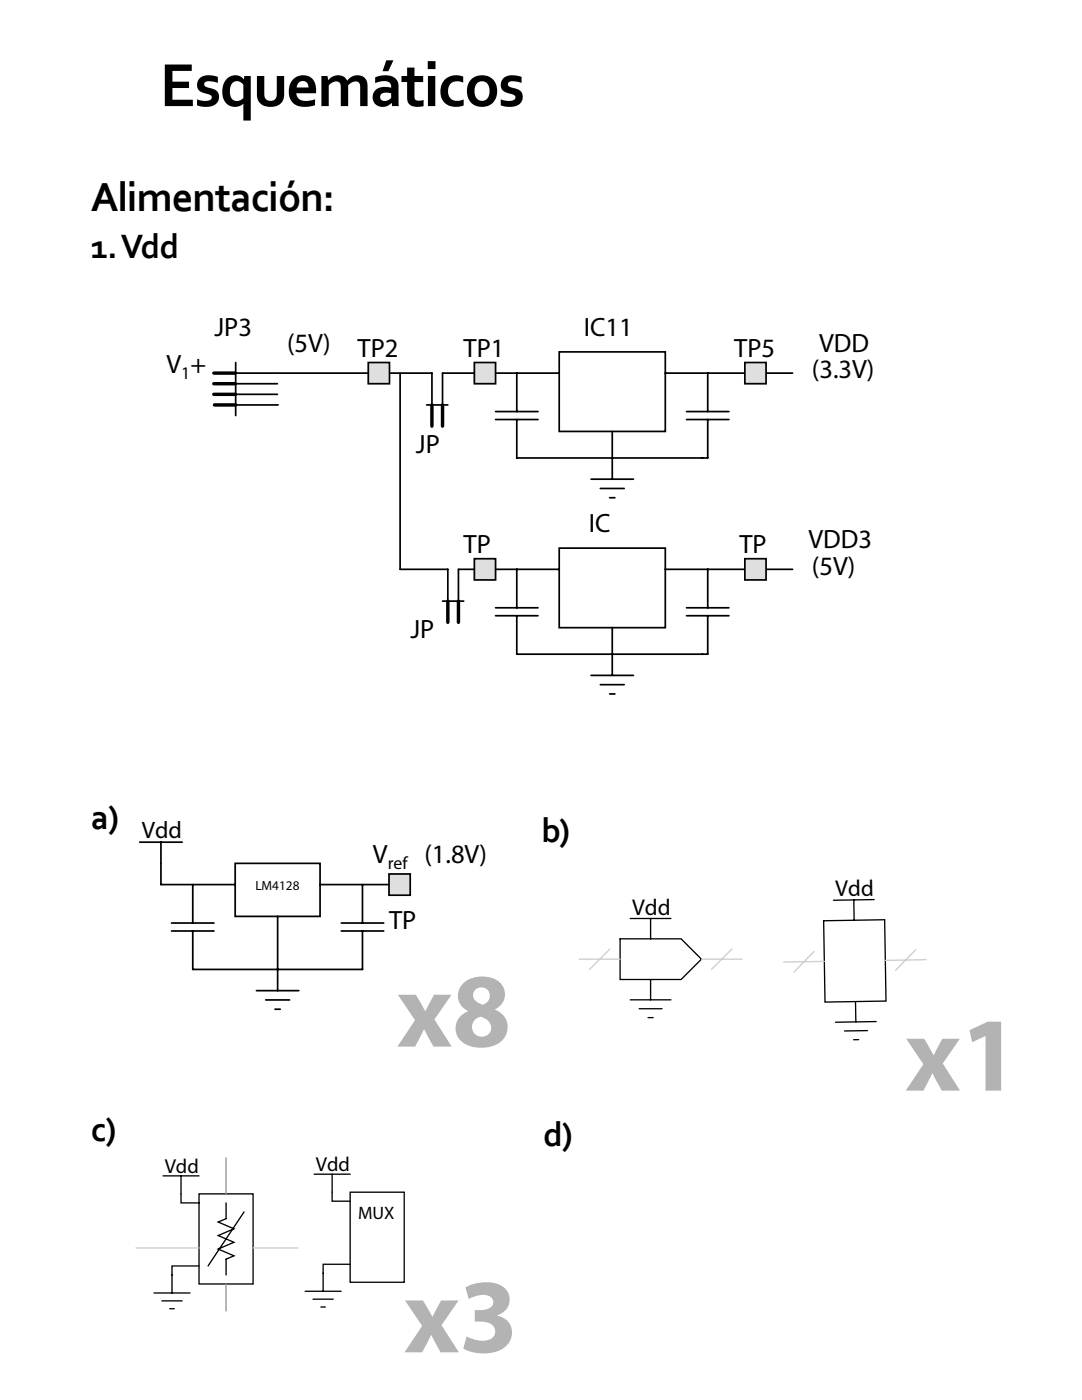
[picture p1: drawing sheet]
<svg xmlns="http://www.w3.org/2000/svg" width="216mm" height="279mm" viewBox="0 0 216 279" stroke-linecap="round" stroke-linejoin="round" font-family="sans-serif">
<g fill="none" stroke="#000" stroke-width=".26">
<path d="M170.4 179.6v4.1M174.4 179.5l-8.1 .2M123.7 187.4h12.2l4.1 4-4.1 4.1h-12.2zM125.8 183.3h8.1M125.8 199.5h8.1M129.8 183.3v4.1M129.8 195.5v4M164.3 183.8l12.2-.2 .3 16.2-12.2 .2zM170.7 199.9l.1 4M127.5 201.3h4.6M129.3 203.1h1M171.3 207.5h-1"/>
<path d="M173.1 205.7l-4.6 .1M174.8 203.9l-8.1 .1M32.5 234.7h7.2M36.1 234.7v5.4h3.6M39.7 238.3h10.8v17.9h-10.8zM62.7 234.3h7.2M66.3 234.3v5.4h3.6M69.9 237.9h10.8v18h-10.8zM30.7 258h7.2M32.3 259.6h4M39.7 252.6h-5.4v5.4M45.1 240.1v3.1l-1.6 .7 3.2 1.3-3.2 1.4 3.2 1.3-3.2 1.4 3.2 1.3-1.6 .7v3.1"/>
<path d="M48.7 241.9l-7.2 10.7M60.9 257.7h7.2M62.5 259.3h4M69.9 252.3h-5.4v5.4M33.9 261.2h.9M64 260.8h.9"/>
</g>
<path d="M45.1 231.1v7.2M45.1 256.2v5.4" fill="none" stroke="#999" stroke-width=".26"/>
<path d="M115.6 191.4h8.1M121.7 189.4l-4.1 4.1M140 191.4h8.1M146 189.4l-4 4.1M162.4 189.9l-4 4.1M164.5 191.9l-8.1 .1M182.7 189.5l-4 4.2M184.8 191.5l-8.1 .2M27.1 249.1h12.6M50.5 249.1h9" fill="none" stroke="#ccc" stroke-width=".26"/>
<path d="M46.9 74.5h8.5M46.9 76.6h8.5M46.9 78.7h8.5M47 72.3v10.6M55.5 74.5h30.7v6.3M88.3 74.5v6.3M85.1 80.8h4.3" fill="none" stroke="#000" stroke-width=".34"/>
<path d="M42.7 74.5h4.2M42.7 76.6h4.2M42.7 78.7h4.2M86.2 80.8v4.2M88.3 80.8v4.2" fill="none" stroke="#000" stroke-width=".69"/>
<path d="M73.5 72.3h4.2v4.3h-4.2z" fill-rule="evenodd" fill="#dfdfdf" stroke="#000" stroke-width=".34"/>
<g fill="none" stroke="#000" stroke-width=".34">
<path d="M88.3 74.5h23.3M103.1 74.5v7.6M111.6 70.2h21.2v15.9h-21.2zM132.8 74.5h25.4M141.2 74.5v7.6M98.9 83.7h8.5M98.9 82.1h8.5M103.1 83.7v7.7h38.1v-7.7M117.9 95.6h8.5M119.8 97.5h4.7M121.6 99.3h1.1M122.2 91.4v4.2"/>
<path d="M137 83.7h8.5M137 82.1h8.5"/>
</g>
<g fill="#dfdfdf" stroke="#000" stroke-width=".34">
<path d="M94.7 72.3h4.2v4.3h-4.2z" fill-rule="evenodd"/>
<path d="M148.6 72.3h4.3v4.3h-4.3z" fill-rule="evenodd"/>
</g>
<path d="M42.8 80.8h4.2" fill="none" stroke="#000" stroke-width=".69"/>
<g fill="none" stroke="#000" stroke-width=".34">
<path d="M47 80.8h8.5M122.2 86.1v5.3M91.5 113.6h20.1M103.1 113.6v7.7M111.6 109.4h21.2v15.9h-21.2zM132.8 113.6h25.4M141.2 113.6v7.7M98.9 122.9h8.5M98.9 121.3h8.5M103.1 122.9v7.7h38.1v-7.7M117.9 134.8h8.5M119.8 136.6h4.7"/>
<path d="M121.6 138.5h1.1M122.2 130.6v4.2M137 122.9h8.5M137 121.3h8.5"/>
</g>
<g fill="#dfdfdf" stroke="#000" stroke-width=".34">
<path d="M94.7 111.5h4.2v4.2h-4.2z" fill-rule="evenodd"/>
<path d="M148.6 111.5h4.3v4.2h-4.3z" fill-rule="evenodd"/>
</g>
<g fill="none" stroke="#000" stroke-width=".34">
<path d="M79.8 74.5v39.1h9.6v6.4M88.3 120h4.2M91.5 113.6v6.4M122.2 125.3v5.3M27.9 168.1h8.4M32.1 168.1v8.4h14.8M38.5 176.5v7.7M46.9 172.3h17v10.6h-17zM63.9 176.5h18M72.3 176.5v7.7M34.2 185.8h8.5M34.2 184.2h8.5"/>
<path d="M38.5 185.8v7.7h33.8v-7.7M51.2 197.7h8.4M53 199.6h4.8M55.4 182.9v14.8M68.1 185.8h8.5M68.1 184.2h8.5M54.9 201.4h1"/>
</g>
<path d="M89.4 120v4.2M91.5 120v4.2" fill="none" stroke="#000" stroke-width=".69"/>
<path d="M77.6 174.4h4.3v4.3h-4.3z" fill-rule="evenodd" fill="#dfdfdf" stroke="#000" stroke-width=".34"/>
<g font-size="21.2" fill="#b3b3b3">
<text x="79.2" y="208.9">x8</text>
<text x="180.7" y="217.7">x1</text>
<text x="80.7" y="269.9">x3</text>
</g>
<text font-size="12.7" x="31.9" y="21.2">Esquemáticos</text>
<text font-size="8.5" x="18.1" y="42">Alimentación:</text>
<g font-size="7.1">
<text x="18.1" y="51.5">1. Vdd</text>
<text x="18.1" y="165.4">a)</text>
<text x="108" y="168.1">b)</text>
<text x="18.1" y="227.7">c)</text>
<text x="108.4" y="228.7">d)</text>
</g>
<g font-size="5.3">
<text x="42.8" y="67">JP3</text>
<text x="57.3" y="70.2">(5V)</text>
<text x="71.3" y="71.3">TP2</text>
<text x="92.5" y="71.3">TP1</text>
<text x="116.5" y="67">IC11</text>
<text x="146.5" y="71.3">TP5</text>
<text x="163.4" y="70.2">VDD</text>
<text x="33.2" y="74.5">V +</text>
<text x="162" y="75.5">(3.3V)</text>
<text x="83" y="90.3">JP</text>
<text x="117.5" y="106.2">IC</text>
<text x="92.5" y="110.4">TP</text>
<text x="147.5" y="110.4">TP</text>
<text x="161.3" y="109.4">VDD3</text>
<text x="162" y="114.7">(5V)</text>
<text x="81.9" y="127.4">JP</text>
<text x="74.4" y="172.3">V</text>
<text x="84.7" y="172.3">(1.8V)</text>
<text x="77.6" y="185.4">TP</text>
</g>
<text font-size="4.8" x="28.3" y="167.3">Vdd</text>
<g font-size="4.6">
<text x="166.7" y="178.9" transform="rotate(-1 166.7 178.9)">Vdd</text>
<text x="126.1" y="182.5">Vdd</text>
</g>
<g font-size="4">
<text x="32.9" y="234">Vdd</text>
<text x="63" y="233.7">Vdd</text>
</g>
<text font-size="3.6" x="71.5" y="243.3">MUX</text>
<g font-size="3.5">
<text x="36.2" y="75.6">1</text>
<text x="77.4" y="173.5">ref</text>
</g>
<text font-size="2.6" x="51" y="177.6">LM4128</text>
</svg>
